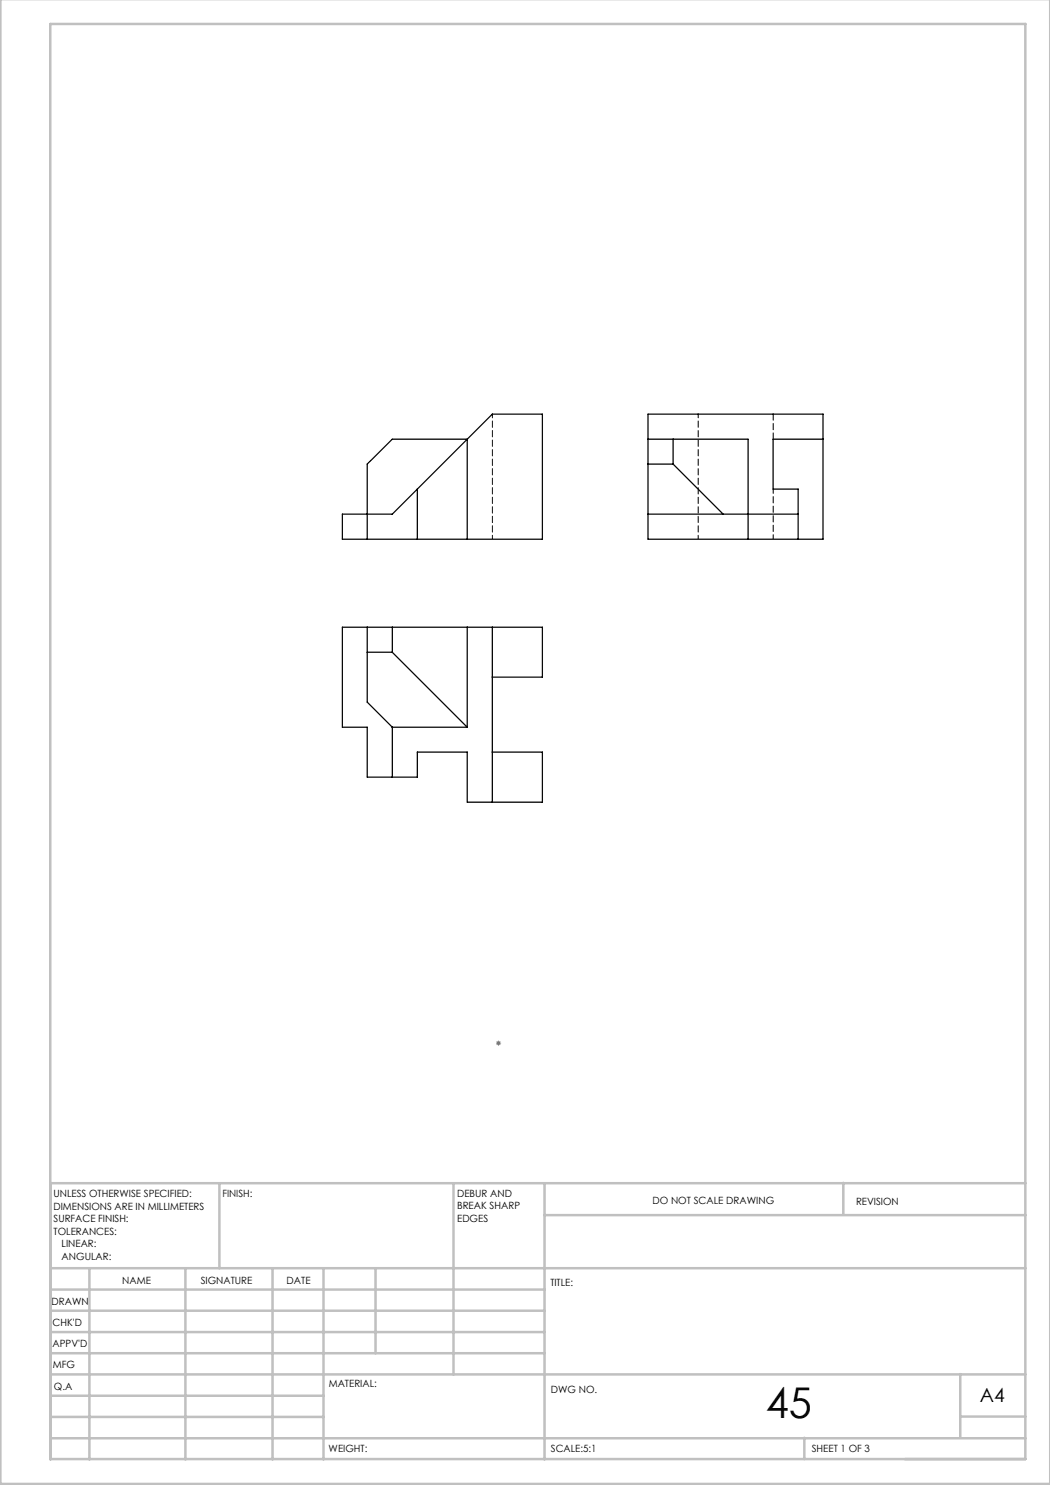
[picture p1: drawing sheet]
<svg xmlns="http://www.w3.org/2000/svg" width="210mm" height="297mm" viewBox="0 0 210 297" stroke-linecap="round" stroke-linejoin="round" font-family="sans-serif">
<path d="M99.2 208.6h1M99.3 208.3l.7 .7M99.7 208.1v1M100 208.3l-.7 .7" fill="none" stroke="#808080" stroke-width=".2"/>
<g fill="none" stroke="#c0c0c0" stroke-width=".5">
<path d="M.1 -.1v296.9h209.9v-296.9M10.1 4.8h195v287h-195zM43.9 236.6v17M90.7 236.6v38.3M108.9 236.6v55.3M168.7 236.6v6.3M205.1 236.6h-195v55.3M10.1 253.6h195M10.1 257.9h98.8M17.9 253.6v38.3M37.1 253.6v38.3M54.5 253.6v38.3"/>
<path d="M64.7 253.6v38.3M75.1 253.6v17M108.9 243h96.2M10.1 270.6h98.8M10.1 266.4h98.8M10.1 262.1h98.8M10.1 279.1h54.6M10.1 274.9h195M192.1 274.8v12.7M10.1 287.7h195M10.1 283.4h54.6M160.9 287.5v4.3"/>
<path d="M192.1 283.3h13"/>
</g>
<g fill="none" stroke="#000" stroke-width=".25">
<path d="M83.5 97.8v10M129.6 82.8h35v25h-35zM129.6 87.8h20v20M129.6 92.8h5M134.6 87.8v5M134.6 92.8l10 10M164.6 87.8h-10v10h5v10M68.5 102.8h10l20-20h10v25h-40zM73.4 107.8v-15l5.1-5h15v20M129.6 102.8h30M73.4 125.4v15l5.1 5M73.4 130.5h5.1"/>
<path d="M78.5 125.4v5.1M78.5 130.5l15 14.9M93.5 125.4v20M98.5 135.4h10v-10h-40v20h4.9v10h10.1v-5h10v10h15v-10h-10M98.5 125.4v35M78.5 145.4v10M78.5 145.4h15"/>
</g>
<path d="M98.5 82.8v25M139.6 82.8v25" fill="none" stroke="#000" stroke-width=".2" stroke-dasharray="1.3 .6" stroke-dashoffset=".5"/>
<path d="M154.6 97.8v10" fill="none" stroke="#000" stroke-width=".2" stroke-dasharray="1.3 .6" stroke-dashoffset=".4"/>
<path d="M154.6 82.8v5" fill="none" stroke="#000" stroke-width=".2" stroke-dasharray="1.3 .6"/>
<text font-size="8.5" x="153.2" y="283.5">45</text>
<text font-size="3.9" x="196" y="280.4">A4</text>
<g font-size="2">
<text x="10.7" y="239.5">UNLESS OTHERWISE SPECIFIED:</text>
<text x="44.5" y="239.5">FINISH:</text>
<text x="91.4" y="239.4">DEBUR AND</text>
<text x="10.7" y="242">DIMENSIONS ARE IN MILLIMETERS</text>
<text x="10.7" y="244.5">SURFACE FINISH:</text>
<text x="91.4" y="241.9">BREAK SHARP</text>
<text x="91.4" y="244.4">EDGES</text>
<text x="130.5" y="240.8">DO NOT SCALE DRAWING</text>
<text x="171.2" y="241">REVISION</text>
<text x="10.7" y="247">TOLERANCES:</text>
<text x="12.3" y="249.5">LINEAR:</text>
<text x="12.3" y="252">ANGULAR:</text>
<text x="24.4" y="256.9">NAME</text>
<text x="40.1" y="256.8">SIGNATURE</text>
<text x="57.3" y="256.8">DATE</text>
<text x="110.1" y="257.1">TITLE:</text>
<text x="10.3" y="260.9">DRAWN</text>
<text x="10.5" y="269.3">APPV'D</text>
<text x="10.5" y="265.2">CHK'D</text>
<text x="10.6" y="273.6">MFG</text>
<text x="10.8" y="278">Q.A</text>
<text x="65.8" y="277.4">MATERIAL:</text>
<text x="110.2" y="278.5">DWG NO.</text>
<text x="65.7" y="290.4">WEIGHT:</text>
<text x="110.2" y="290.5">SCALE:5:1</text>
<text x="162.4" y="290.4">SHEET 1 OF 3</text>
</g>
</svg>
